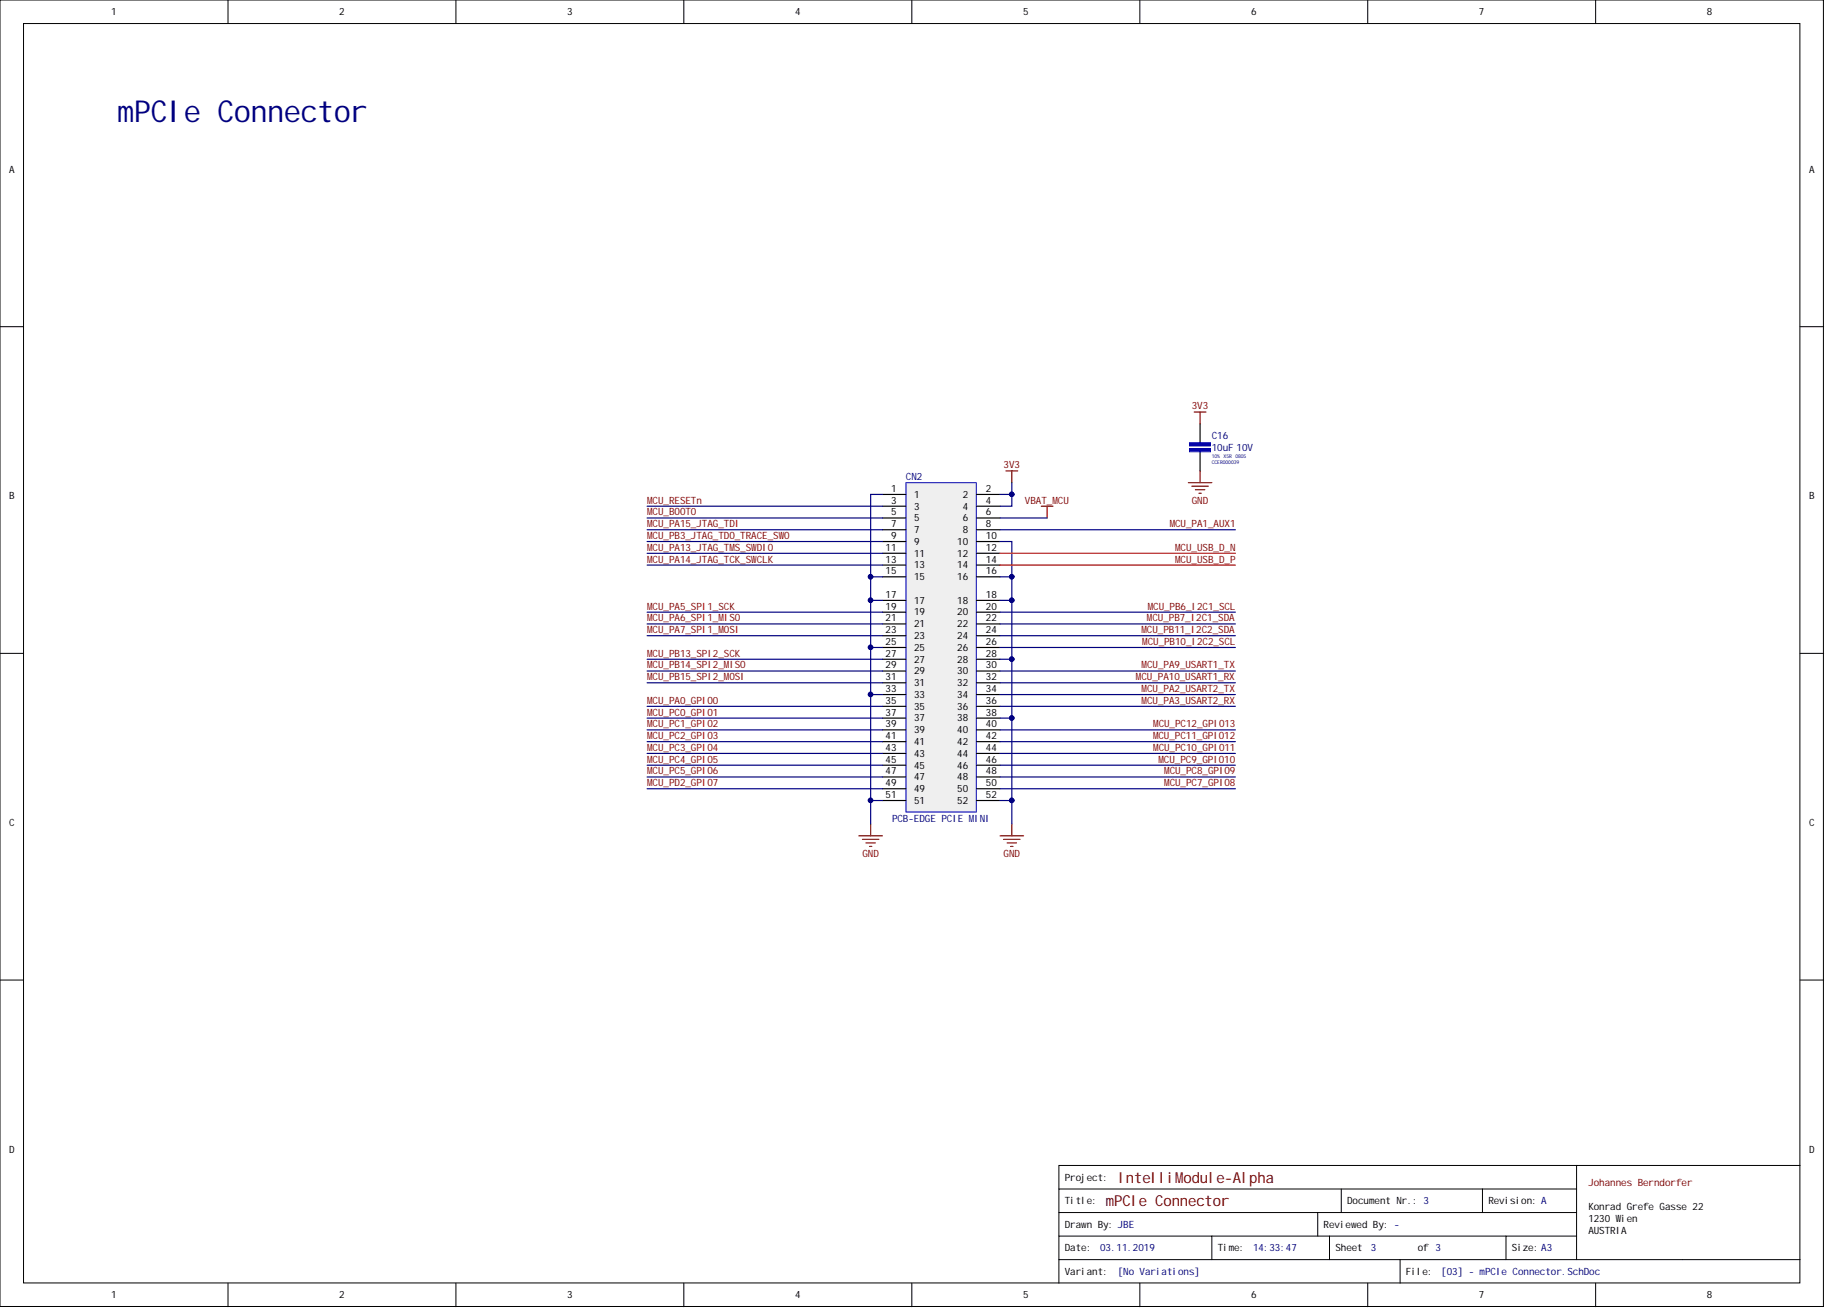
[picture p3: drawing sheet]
<svg xmlns="http://www.w3.org/2000/svg" width="393mm" height="282mm" viewBox="0 0 393 282" stroke-linecap="round" stroke-linejoin="round" font-family="sans-serif">
<g fill="#fff" stroke="#000" stroke-width=".22">
<path d="M0 0h393v281.5h-393z"/>
<path d="M5.1 5.1h382.8v271.4h-382.8z"/>
</g>
<g fill="none" stroke="#000" stroke-width=".22">
<path d="M49.1 0v5.1M98.3 0v5.1M147.4 0v5.1M196.5 0v5.1M245.7 0v5.1M294.8 0v5.1M343.9 0v5.1M0 70.4h5.1M388 70.4h5.1M0 140.8h5.1M388 140.8h5.1M0 211.2h5.1"/>
<path d="M388 211.2h5.1M289.1 256.2v5.1M319.5 256.2h-91.3v5.1M339.8 256.2h-20.3v5.1M339.8 251.2h-111.6v5M388 251.2h-48.2v20.2M49.1 276.5v5.1M98.3 276.5v5.1M147.4 276.5v5.1M196.5 276.5v5.1M228.2 271.4v-5h33v5M228.2 266.4v-5.1h55.8v5.1"/>
<path d="M245.7 276.5v5.1M261.2 266.4h25.4v5M284 261.3h55.8M286.6 266.4h38M294.8 276.5v5.1M301.8 271.4v5.1M339.8 266.4h-15.2v5M343.9 276.5v5.1M388 271.4h-159.8v5.1"/>
</g>
<path d="M195.3 104h15.1v71h-15.1z" fill="#efefef" stroke="#00f" stroke-width=".22"/>
<g fill="none" stroke="#000" stroke-width=".25">
<path d="M258.7 91.3v4.5M258.7 97v4.5M190.2 106.5h5.1M190.2 109.1h5.1M190.2 111.6h5.1M190.2 114.2h5.1M190.2 116.7h5.1M190.2 119.2h5.1M210.5 106.5h5M210.5 109.1h5M210.5 111.6h5M210.5 114.2h5"/>
<path d="M210.5 116.7h5M210.5 119.2h5M190.2 121.8h5.1M190.2 124.3h5.1M190.2 129.4h5.1M190.2 131.9h5.1M190.2 134.5h5.1M190.2 137h5.1M190.2 139.5h5.1M210.5 121.8h5M210.5 124.3h5M210.5 129.4h5"/>
<path d="M210.5 131.9h5M210.5 134.5h5M210.5 137h5M210.5 139.5h5M190.2 142.1h5.1M190.2 144.6h5.1M190.2 147.1h5.1M190.2 149.7h5.1M190.2 152.2h5.1M190.2 154.8h5.1M190.2 157.3h5.1M190.2 159.8h5.1"/>
<path d="M210.5 142.1h5M210.5 144.6h5M210.5 147.1h5M210.5 149.7h5M210.5 152.2h5M210.5 154.8h5M210.5 157.3h5M210.5 159.8h5M190.2 162.4h5.1M190.2 164.9h5.1M190.2 167.4h5.1M190.2 170h5.1"/>
<path d="M190.2 172.5h5.1M210.5 162.4h5M210.5 164.9h5M210.5 167.4h5M210.5 170h5M210.5 172.5h5"/>
</g>
<g fill="none" stroke="#800000" stroke-width=".25">
<path d="M257.4 88.8h2.5M258.7 88.8v2.5M216.8 101.5h2.6M218.1 101.5v2.5M224.4 109.1h2.6M225.7 109.1v2.5M256.1 104h5.1M256.9 104.8h3.5M257.6 105.5h2.1M258.4 106.3h.5M258.7 101.5v2.5M187.7 177.6v2.5"/>
<path d="M218.1 177.6v2.5M185.1 180.1h5.1M185.9 180.9h3.5M186.6 181.6h2.1M187.4 182.4h.5M215.5 180.1h5.1M216.3 180.9h3.6M217.1 181.6h2M217.8 182.4h.5"/>
</g>
<g fill="#00f" stroke="#00f" stroke-width=".22">
<path d="M256.4 96.7h4.5v.7h-4.5z"/>
<path d="M256.4 95.4h4.5v.7h-4.5z"/>
</g>
<g fill="none" stroke="#000080" stroke-width=".25">
<path d="M139.5 109.1h50.7M139.5 111.6h50.7M139.5 114.2h50.7M139.5 116.7h50.7M139.5 119.2h50.7M190.2 106.5h-2.5v17.8M215.5 116.7h2.6v7.6M215.5 111.6h10.2M215.5 114.2h50.8M218.1 104v2.5h-2.6M218.1 106.5v2.6h-2.6M139.5 131.9h50.7"/>
<path d="M139.5 134.5h50.7M139.5 137h50.7M139.5 121.8h50.7M187.7 139.5h2.5M190.2 129.4h-2.5v48.2M190.2 124.3h-2.5v5.1M215.5 129.4h2.6v48.2M215.5 124.3h2.6v5.1M215.5 131.9h50.8M215.5 134.5h50.8M215.5 137h50.8M215.5 139.5h50.8"/>
<path d="M139.5 142.1h50.7M139.5 144.6h50.7M139.5 147.1h50.7M139.5 152.2h50.7M139.5 154.8h50.7M139.5 157.3h50.7M139.5 159.8h50.7M187.7 149.7h2.5M215.5 142.1h2.6M215.5 144.6h50.8M215.5 147.1h50.8M215.5 149.7h50.8"/>
<path d="M215.5 152.2h50.8M215.5 154.8h2.6M215.5 157.3h50.8M215.5 159.8h50.8M139.5 162.4h50.7M139.5 164.9h50.7M139.5 167.4h50.7M139.5 170h50.7M187.7 172.5h2.5M215.5 172.5h2.6M215.5 162.4h50.8M215.5 164.9h50.8"/>
<path d="M215.5 167.4h50.8M215.5 170h50.8"/>
</g>
<g fill="#000080" stroke="#000080" stroke-width=".22">
<circle cx="187.6" cy="172.5" r=".48"/>
<circle cx="187.6" cy="149.7" r=".48"/>
<circle cx="187.6" cy="139.5" r=".48"/>
<circle cx="187.6" cy="129.4" r=".48"/>
<circle cx="218.1" cy="172.5" r=".48"/>
<circle cx="218.1" cy="154.7" r=".48"/>
<circle cx="218.1" cy="142" r=".48"/>
<circle cx="218.1" cy="129.4" r=".48"/>
<circle cx="187.6" cy="124.3" r=".48"/>
<circle cx="218.1" cy="124.3" r=".48"/>
<circle cx="218.1" cy="106.5" r=".48"/>
</g>
<path d="M215.5 119.2h50.8M215.5 121.8h50.8" fill="none" stroke="#f00" stroke-width=".25"/>
<text font-size="6.5" fill="#000080" x="25.4" y="26.3">mPCIe Connector</text>
<g font-size="3.3" fill="#5b0f00">
<text x="240.9" y="254.9">IntelliModule-Alpha</text>
<text x="238.4" y="260">mPCIe Connector</text>
</g>
<g font-size="2.2">
<text x="24" y="3.3">1</text>
<text x="73.1" y="3.3">2</text>
<text x="122.2" y="3.3">3</text>
<text x="171.4" y="3.3">4</text>
<text x="220.5" y="3.3">5</text>
<text x="269.6" y="3.3">6</text>
<text x="318.8" y="3.3">7</text>
<text x="367.9" y="3.3">8</text>
<text x="1.9" y="37.2">A</text>
<text x="389.9" y="37.2">A</text>
<text x="1.9" y="107.6">B</text>
<text x="192" y="106">1</text>
<text x="197" y="107.3">1</text>
<text x="207.5" y="107.3">2</text>
<text x="212.5" y="106">2</text>
<text x="389.9" y="107.6">B</text>
<text x="192" y="108.5">3</text>
<text x="192" y="111.1">5</text>
<text x="192" y="113.6">7</text>
<text x="197" y="109.8">3</text>
<text x="197" y="112.3">5</text>
<text x="207.5" y="109.8">4</text>
<text x="207.5" y="112.3">6</text>
<text x="212.5" y="108.5">4</text>
<text x="212.5" y="111.1">6</text>
<text x="212.5" y="113.6">8</text>
<text x="190.9" y="118.7">11</text>
<text x="192" y="116.1">9</text>
<text x="197" y="114.9">7</text>
<text x="197" y="117.4">9</text>
<text x="197" y="120">11</text>
<text x="206.3" y="117.4">10</text>
<text x="206.3" y="120">12</text>
<text x="207.5" y="114.9">8</text>
<text x="212.5" y="116.1">10</text>
<text x="212.5" y="118.7">12</text>
<text x="190.9" y="121.2">13</text>
<text x="190.9" y="123.8">15</text>
<text x="197" y="122.5">13</text>
<text x="197" y="125">15</text>
<text x="206.3" y="122.5">14</text>
<text x="206.3" y="125">16</text>
<text x="212.5" y="121.2">14</text>
<text x="212.5" y="123.8">16</text>
<text x="190.9" y="128.8">17</text>
<text x="190.9" y="131.4">19</text>
<text x="197" y="130.1">17</text>
<text x="206.3" y="130.1">18</text>
<text x="212.5" y="128.8">18</text>
<text x="212.5" y="131.4">20</text>
<text x="190.9" y="133.9">21</text>
<text x="190.9" y="136.4">23</text>
<text x="197" y="132.6">19</text>
<text x="197" y="135.2">21</text>
<text x="197" y="137.7">23</text>
<text x="206.3" y="132.6">20</text>
<text x="206.3" y="135.2">22</text>
<text x="206.3" y="137.7">24</text>
<text x="212.5" y="133.9">22</text>
<text x="212.5" y="136.4">24</text>
<text x="190.9" y="139">25</text>
<text x="190.9" y="141.5">27</text>
<text x="197" y="140.2">25</text>
<text x="197" y="142.8">27</text>
<text x="206.3" y="140.2">26</text>
<text x="206.3" y="142.8">28</text>
<text x="212.5" y="139">26</text>
<text x="212.5" y="141.5">28</text>
<text x="190.9" y="144.1">29</text>
<text x="190.9" y="146.6">31</text>
<text x="190.9" y="149.1">33</text>
<text x="197" y="145.3">29</text>
<text x="197" y="147.9">31</text>
<text x="206.3" y="145.3">30</text>
<text x="206.3" y="147.9">32</text>
<text x="212.5" y="144.1">30</text>
<text x="212.5" y="146.6">32</text>
<text x="212.5" y="149.1">34</text>
<text x="190.9" y="151.7">35</text>
<text x="190.9" y="154.2">37</text>
<text x="197" y="150.4">33</text>
<text x="197" y="152.9">35</text>
<text x="197" y="155.5">37</text>
<text x="206.3" y="150.4">34</text>
<text x="206.3" y="152.9">36</text>
<text x="206.3" y="155.5">38</text>
<text x="212.5" y="151.7">36</text>
<text x="212.5" y="154.2">38</text>
<text x="190.9" y="156.7">39</text>
<text x="190.9" y="159.3">41</text>
<text x="190.9" y="161.8">43</text>
<text x="197" y="158">39</text>
<text x="197" y="160.5">41</text>
<text x="206.3" y="158">40</text>
<text x="206.3" y="160.5">42</text>
<text x="212.5" y="156.7">40</text>
<text x="212.5" y="159.3">42</text>
<text x="212.5" y="161.8">44</text>
<text x="190.9" y="164.3">45</text>
<text x="190.9" y="166.9">47</text>
<text x="197" y="163.1">43</text>
<text x="197" y="165.6">45</text>
<text x="206.3" y="163.1">44</text>
<text x="206.3" y="165.6">46</text>
<text x="212.5" y="164.3">46</text>
<text x="212.5" y="166.9">48</text>
<text x="190.9" y="169.4">49</text>
<text x="190.9" y="172">51</text>
<text x="197" y="168.2">47</text>
<text x="197" y="170.7">49</text>
<text x="197" y="173.2">51</text>
<text x="206.3" y="168.2">48</text>
<text x="206.3" y="170.7">50</text>
<text x="206.3" y="173.2">52</text>
<text x="212.5" y="169.4">50</text>
<text x="212.5" y="172">52</text>
<text x="1.9" y="178">C</text>
<text x="389.9" y="178">C</text>
<text x="1.9" y="248.4">D</text>
<text x="389.9" y="248.4">D</text>
<text x="229.5" y="254.4">Project:</text>
<text x="229.5" y="259.5">Title:</text>
<text x="290.4" y="259.5">Document Nr.: 3</text>
<text x="320.8" y="259.5">Revision: A</text>
<text x="342.3" y="260.8">Konrad Grefe Gasse 22</text>
<text x="342.3" y="263.3">1230 Wien</text>
<text x="229.5" y="269.6">Date:</text>
<text x="229.5" y="264.6">Drawn By: JBE</text>
<text x="262.5" y="269.6">Time:</text>
<text x="285.3" y="264.6">Reviewed By: -</text>
<text x="287.8" y="269.6">Sheet</text>
<text x="305.6" y="269.6">of 3</text>
<text x="325.9" y="269.6">Size: A3</text>
<text x="342.3" y="265.8">AUSTRIA</text>
<text x="229.5" y="274.7">Variant:</text>
<text x="303" y="274.7">File:</text>
<text x="24" y="279.8">1</text>
<text x="73.1" y="279.8">2</text>
<text x="122.2" y="279.8">3</text>
<text x="171.4" y="279.8">4</text>
<text x="220.5" y="279.8">5</text>
<text x="269.6" y="279.8">6</text>
<text x="318.8" y="279.8">7</text>
<text x="367.9" y="279.8">8</text>
</g>
<g font-size="2.2" fill="#800000">
<text x="256.9" y="88.2">3V3</text>
<text x="216.3" y="100.9">3V3</text>
<text x="139.5" y="113.6">MCU_PA15_JTAG_TDI</text>
<text x="139.5" y="108.5">MCU_RESETn</text>
<text x="139.5" y="111.1">MCU_BOOT0</text>
<text x="220.9" y="108.5">VBAT_MCU</text>
<text x="252.1" y="113.6">MCU_PA1_AUX1</text>
<text x="256.9" y="108.5">GND</text>
<text x="139.5" y="116.1">MCU_PB3_JTAG_TDO_TRACE_SWO</text>
<text x="139.5" y="118.7">MCU_PA13_JTAG_TMS_SWDIO</text>
<text x="253.3" y="118.7">MCU_USB_D_N</text>
<text x="139.5" y="121.2">MCU_PA14_JTAG_TCK_SWCLK</text>
<text x="253.3" y="121.2">MCU_USB_D_P</text>
<text x="139.5" y="131.4">MCU_PA5_SPI1_SCK</text>
<text x="247.4" y="131.4">MCU_PB6_I2C1_SCL</text>
<text x="139.5" y="133.9">MCU_PA6_SPI1_MISO</text>
<text x="139.5" y="136.4">MCU_PA7_SPI1_MOSI</text>
<text x="246" y="136.4">MCU_PB11_I2C2_SDA</text>
<text x="247.2" y="133.9">MCU_PB7_I2C1_SDA</text>
<text x="139.5" y="141.5">MCU_PB13_SPI2_SCK</text>
<text x="246.2" y="139">MCU_PB10_I2C2_SCL</text>
<text x="139.5" y="144.1">MCU_PB14_SPI2_MISO</text>
<text x="139.5" y="146.6">MCU_PB15_SPI2_MOSI</text>
<text x="244.8" y="146.6">MCU_PA10_USART1_RX</text>
<text x="246.1" y="149.1">MCU_PA2_USART2_TX</text>
<text x="246.1" y="144.1">MCU_PA9_USART1_TX</text>
<text x="139.5" y="151.7">MCU_PA0_GPIO0</text>
<text x="139.5" y="154.2">MCU_PC0_GPIO1</text>
<text x="246.1" y="151.7">MCU_PA3_USART2_RX</text>
<text x="139.5" y="156.7">MCU_PC1_GPIO2</text>
<text x="139.5" y="159.3">MCU_PC2_GPIO3</text>
<text x="139.5" y="161.8">MCU_PC3_GPIO4</text>
<text x="248.5" y="159.3">MCU_PC11_GPIO12</text>
<text x="248.6" y="161.8">MCU_PC10_GPIO11</text>
<text x="248.6" y="156.7">MCU_PC12_GPIO13</text>
<text x="139.5" y="164.3">MCU_PC4_GPIO5</text>
<text x="139.5" y="166.9">MCU_PC5_GPIO6</text>
<text x="249.7" y="164.3">MCU_PC9_GPIO10</text>
<text x="250.9" y="166.9">MCU_PC8_GPIO9</text>
<text x="139.5" y="169.4">MCU_PD2_GPIO7</text>
<text x="250.9" y="169.4">MCU_PC7_GPIO8</text>
<text x="185.9" y="184.6">GND</text>
<text x="216.3" y="184.6">GND</text>
</g>
<g font-size="2.2" fill="#000080">
<text x="261.2" y="94.6">C16</text>
<text x="261.2" y="97.1">10uF 10V</text>
<text x="195.3" y="103.5">CN2</text>
<text x="192.3" y="177">PCB-EDGE PCIE MINI</text>
<text x="237.1" y="269.6">03.11.2019</text>
<text x="270.1" y="269.6">14:33:47</text>
<text x="295.4" y="269.6">3</text>
<text x="240.9" y="274.7">[No Variations]</text>
<text x="310.6" y="274.7">[03] - mPCIe Connector.SchDoc</text>
</g>
<text font-size="2.2" fill="#600" x="342.3" y="255.7">Johannes Berndorfer</text>
<g font-size="1.1" fill="#000080">
<text x="261.2" y="100">CCER000039</text>
<text x="261.2" y="98.7">10% X5R 0805</text>
</g>
</svg>
